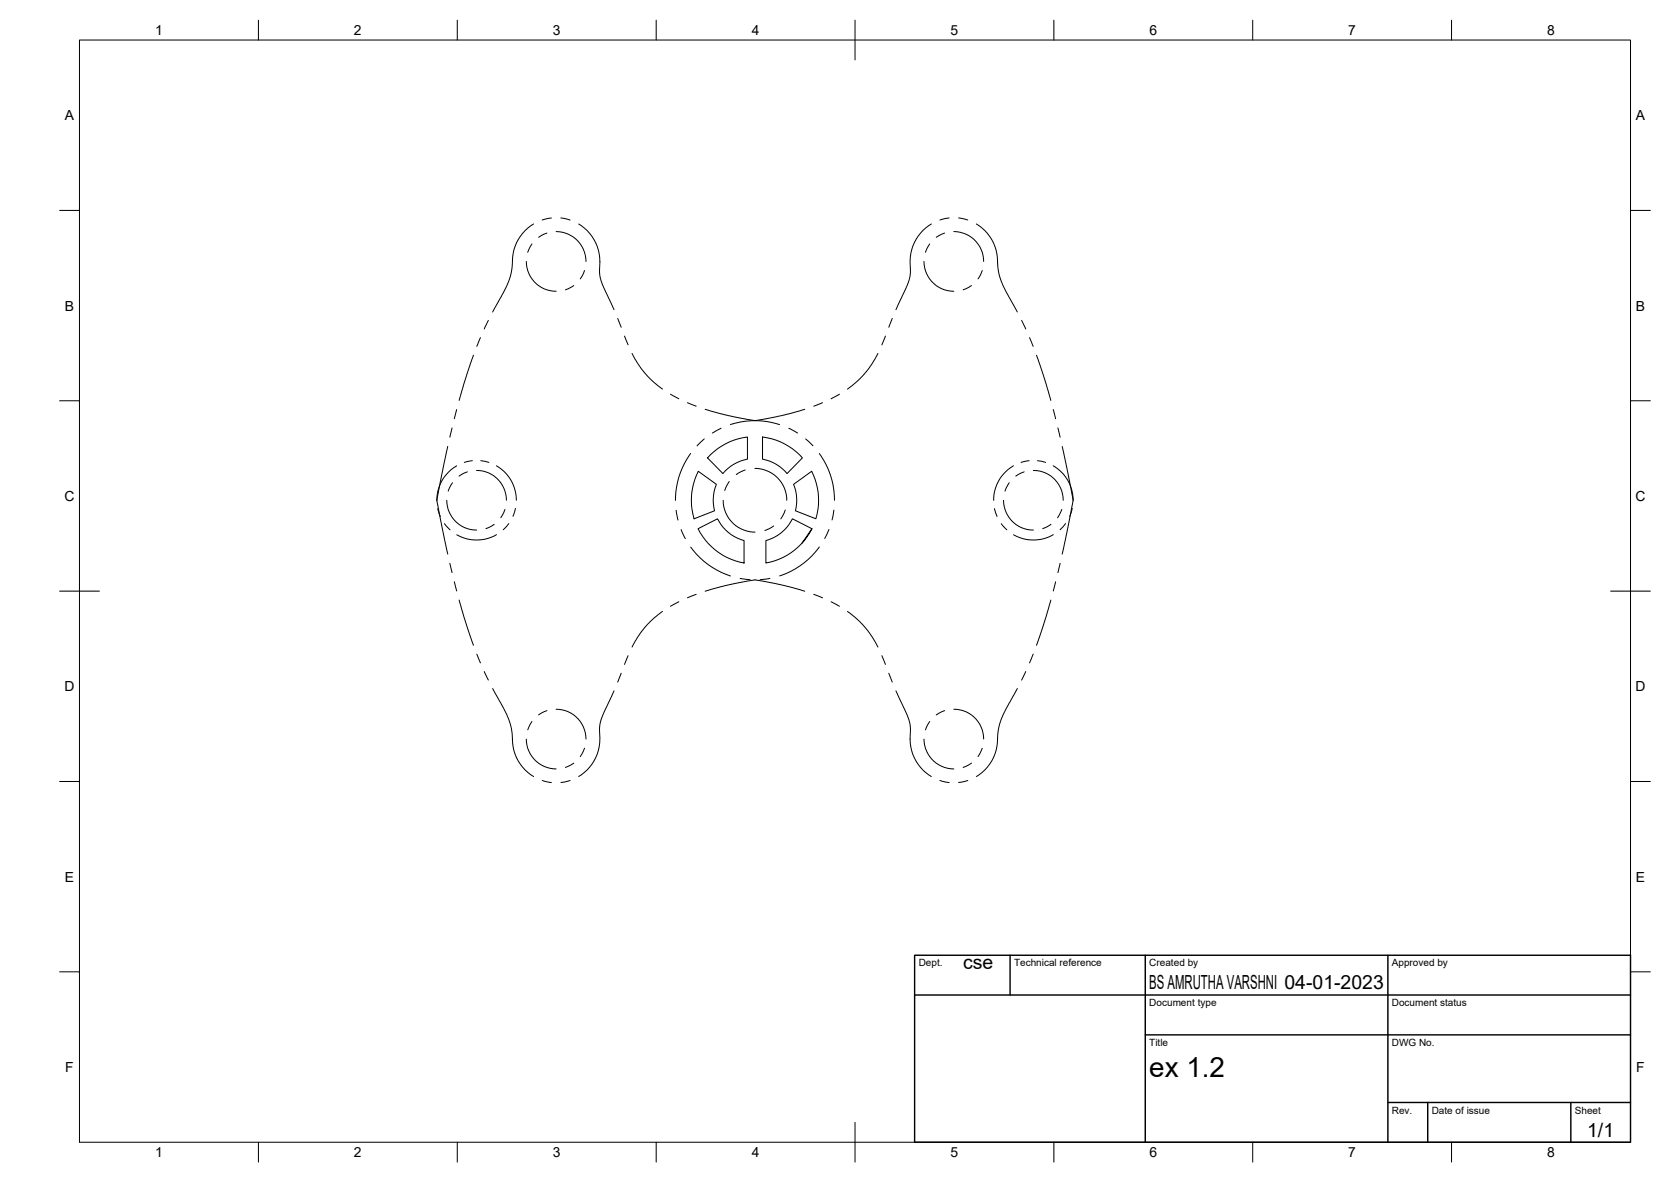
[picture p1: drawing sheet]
<svg xmlns="http://www.w3.org/2000/svg" width="420mm" height="297mm" viewBox="0 0 420 297" stroke-linecap="round" stroke-linejoin="round" font-family="sans-serif">
<!-- layer: Reference -->
<g fill="none" stroke="#000" stroke-width=".25">
<path d="M134.2 56.3a11.4 11.4 0 0 0-5.4 10.6l-.5 2.6-.9 2.5-3.5 6.4M137.5 58.6l-2.1 1M138.6 54.8l-2.3 .5M139.8 58.2a7.5 7.5 0 0 1 7.5 7.5M141 54.8l2.3 .5M145.5 56.3a11.9 11.9 0 0 1 5.2 12l.6 2.8 3.1 6.7M234.2 56.3a11.9 11.9 0 0 0-5.3 12l-.6 2.8-3 6.7M237.5 58.6l-2.1 1M238.6 54.8l-2.3 .5M239.8 58.2a7.5 7.5 0 0 1 7.5 7.5M241 54.8l2.3 .5M245.5 56.3a11.3 11.3 0 0 1 5.4 10.6l.5 2.6 .9 2.5 3.5 6.4"/>
<path d="M132.3 65.7a7.5 7.5 0 0 0 7.5 7.5M133.8 61.3l-1.1 2.1M144.3 71.8l-2.1 1M147 68l-1.1 2.1M232.3 65.7a7.5 7.5 0 0 0 7.5 7.5M233.8 61.3l-1.1 2.1M244.3 71.8l-2.1 1M247 68l-1.1 2.1M119 89.3l-3.6 11.3M120.8 84.8l-.9 2.2M122.8 80.5l-1 2.2M155.3 80l.9 2.2"/>
<path d="M157 84.5l.9 2.2M158.9 88.8l1.6 2.8 1.6 2.1 2 2.1 2.5 2M168.6 99.1l2.1 1.1M211.1 99.1l-2.1 1.1M220.7 88.8l-1.5 2.8-1.6 2.1-2 2.1-2.5 2M222.6 84.5l-.9 2.2M224.3 80l-.8 2.2M256.9 80.5l1 2.2M258.9 84.8l.9 2.2M260.6 89.3l3.6 11.3M112.6 112.2l-2.4 11.9a4.5 4.5 0 0 0 0 3.3l2.4 11.8M113.7 107.5l-.6 2.4"/>
<path d="M114.8 117.1a9.9 9.9 0 0 0-4.9 8.6M114.8 102.9l-.6 2.3M117.5 118.6l-2.1 1.1M118.8 115.8l-2.1 .4M119.8 118.2a7.5 7.5 0 0 1 7.5 7.5M120.9 115.8l2 .4M124.8 117.1a9.9 9.9 0 0 1 5 8.6M172.8 101.2l2.2 .9M173.7 114a19.8 19.8 0 0 0-3.9 11.7M175.6 118.4l4.5 3.3a10.7 10.7 0 0 0-.4 6.7l-5.2 2a16.2 16.2 0 0 1 1.1-12zM177.1 110.3l-1.8 1.7M177.3 102.9l3.9 1.1 4.6 1a12.6 12.6 0 0 0 7.6 .1l5.1-1.1 3.9-1.1"/>
<path d="M178.7 114.2a16.3 16.3 0 0 1 9.2-4.4v5.6a10.6 10.6 0 0 0-6.1 3.6l-3.9-3.9zM181.3 107.6l-2.2 1.2M183.6 106.7a19.9 19.9 0 0 1 12.4 0M187.4 118.1l-2.3 1.2M189.8 117.7a8 8 0 0 1 8 8M191.7 109.8a16 16 0 0 1 10.1 5.3l-3.9 3.9a10.6 10.6 0 0 0-6.2-3.6zM198.3 107.6l2.2 1.2M202.6 110.3l1.8 1.7M206 114a19.9 19.9 0 0 1 3.8 11.7M206.8 101.2l-2.2 .9M254.8 117.1a9.9 9.9 0 0 0-4.9 8.6M257.5 118.6l-2.1 1.1"/>
<path d="M258.8 115.8l-2.1 .4M259.8 118.2a7.5 7.5 0 0 1 7.5 7.5M260.9 115.8l2 .4M264.8 117.1a9.9 9.9 0 0 1 5 8.6M264.8 102.9l.6 2.3M266 107.5l.6 2.4M267.1 112.2l2.7 13.5M110.1 127.8l.6 2M111.8 131.6l1.4 1.5M112.3 125.7a7.5 7.5 0 0 0 7.5 7.5M113.8 121.3l-1.1 2.1M124.2 131.8l-2 1"/>
<path d="M124.8 134.4a10 10 0 0 1-9.9 0M127 128l-1.1 2.1M127.9 131.6l-1.4 1.5M129.6 127.8l-.6 2M170 128.2l.5 2.5M171.3 133.1l1 2.3M173.7 137.5a19.9 19.9 0 0 0 10 7.2M175.5 132.9l4.9-2.5a10.5 10.5 0 0 0 6.7 5.5v5.6a16.1 16.1 0 0 1-11.6-8.6zM181.8 125.7a8 8 0 0 0 8 8M183.4 121l-1.2 2.3M194.5 132.2l-2.2 1.1M197.4 128.2l-1.1 2.2"/>
<path d="M199.5 121.7l4.6-3.3a16 16 0 0 1 1 12l-5.1-2a10.7 10.7 0 0 0-.5-6.7zM204.2 132.9l-5-2.5a10.5 10.5 0 0 1-6.6 5.5v5.6a16.1 16.1 0 0 0 11.6-8.6l-2.5 3.5M206 137.4a19.7 19.7 0 0 1-10 7.3M208.4 133.1l-1 2.2M209.7 128.2l-.5 2.5M250.1 127.8l.6 2M251.8 131.6l1.4 1.5M252.3 125.7a7.5 7.5 0 0 0 7.5 7.5M253.8 121.3l-1.1 2.1M264.2 131.8l-2 1M264.8 134.4a10 10 0 0 1-10 0M267 128l-1.1 2.1"/>
<path d="M267.9 131.6l-1.4 1.5M269.6 127.8l-.6 2M269.8 125.7l-2.7 13.5M113.1 141.6l.6 2.3M114.2 146.2l.6 2.3M115.4 150.8l3.6 11.4M166.6 153.7l-2.5 1.9-2 2.1-1.6 2.2-1.6 2.7M170.7 151.2l-2.1 1.2M175 149.4l-2.2 .8M177.3 148.6l3.9-1.1 4.6-1.1a12.6 12.6 0 0 1 7.6 0l5.1 1.1 3.9 1.1M186.1 145.4l2.5 .3M193.6 145.4l-2.5 .3"/>
<path d="M204.6 149.4l2.2 .8M209 151.2l2.1 1.2M213.1 153.7l2.5 1.9 2 2.1 1.6 2.2 1.5 2.7M264.2 150.8l-3.6 11.4M265.4 146.2l-.6 2.3M266.6 141.6l-.6 2.3M119.9 164.4l.9 2.2M121.8 168.8l1 2.1M123.9 173l3.5 6.4 .9 2.5 .4 2.1a12.5 12.5 0 0 0 4.8 10.7l.7 .4M137.5 178.6l-2.1 1.1M139.8 178.2a7.5 7.5 0 0 1 7.5 7.5M154.4 173.6l-2.9 6.2-.7 2.7a24.1 24.1 0 0 1-.6 7 11.1 11.1 0 0 1-4.7 5.6"/>
<path d="M156.2 169.2l-.9 2.2M157.9 164.8l-.9 2.2M221.7 164.8l.9 2.2M223.5 169.2l.8 2.2M225.3 173.6l2.8 6.2 .8 2.7a24.1 24.1 0 0 0 .6 7 11.1 11.1 0 0 0 4.7 5.6M237.5 178.6l-2.1 1.1M239.8 178.2a7.5 7.5 0 0 1 7.5 7.5M255.8 173l-3.5 6.4-.9 2.5-.5 2.1a12.5 12.5 0 0 1-4.8 10.7l-.6 .4M257.9 168.8l-1 2.1M259.8 164.4l-.9 2.2M132.3 185.7a7.5 7.5 0 0 0 7.5 7.5M133.8 181.3l-1.1 2.1"/>
<path d="M136.3 196.1l2.3 .6M143.3 196.1l-2.3 .5M144.3 191.8l-2.1 1.1M147 188l-1.1 2.1M232.3 185.7a7.5 7.5 0 0 0 7.5 7.5M233.8 181.3l-1.1 2.1M236.3 196.1l2.4 .6M243.4 196.1l-2.4 .5M244.3 191.8l-2.1 1.1M247 188l-1.1 2.1"/>
</g>
<!-- layer: BORDER -->
<g fill="none" stroke="#000" stroke-width=".25">
<path d="M20 10.1h390v276.9h-390zM65 5.1v5M115 5.1v5M165 5.1v5M215 5.1v10M265 5.1v5M315 5.1v5M365 5.1v5M15 52.9h5M410 52.9h5M15 100.7h5M410 100.7h5"/>
<path d="M15 148.6h10M405 148.6h10M15 196.4h5M410 196.4h5M15 244.2h5M410 244.2h5M65 287v5M115 287v5M165 287v5M215 282.1v9.9M265 287v5M315 287v5"/>
<path d="M365 287v5"/>
</g>
<!-- layer: TITLEBLOCK -->
<path d="M230 240.1h180v46.9h-180zM230 250h180M254 240.1v9.9M288 240.1v46.9M349 240.1v46.9M288 260.1h122M349 277.1h61M359 277.1v9.9M395 277.1v9.9" fill="none" stroke="#000" stroke-width=".36"/>
<text font-size="7" x="289" y="270.6">ex 1.2</text>
<g font-size="4.9">
<text x="242.2" y="243.6">cse</text>
<text x="289" y="248.5">BS AMRUTHA VARSHNI 04-01-2023</text>
<text x="399.1" y="285.7">1/1</text>
</g>
<g font-size="3.5">
<text x="39" y="8.8">1</text>
<text x="89" y="8.8">2</text>
<text x="139" y="8.8">3</text>
<text x="189" y="8.8">4</text>
<text x="239" y="8.8">5</text>
<text x="289" y="8.8">6</text>
<text x="339" y="8.8">7</text>
<text x="389" y="8.8">8</text>
<text x="16.3" y="30.2">A</text>
<text x="411.3" y="30.2">A</text>
<text x="16.3" y="78">B</text>
<text x="411.3" y="78">B</text>
<text x="16.2" y="125.9">C</text>
<text x="411.2" y="125.9">C</text>
<text x="16.2" y="173.7">D</text>
<text x="411.2" y="173.7">D</text>
<text x="16.3" y="221.6">E</text>
<text x="411.3" y="221.6">E</text>
<text x="16.4" y="269.4">F</text>
<text x="411.4" y="269.4">F</text>
<text x="39" y="290.8">1</text>
<text x="89" y="290.8">2</text>
<text x="139" y="290.8">3</text>
<text x="189" y="290.8">4</text>
<text x="239" y="290.8">5</text>
<text x="289" y="290.8">6</text>
<text x="339" y="290.8">7</text>
<text x="389" y="290.8">8</text>
</g>
<g font-size="2.5">
<text x="231" y="242.9">Dept.</text>
<text x="255" y="242.9">Technical reference</text>
<text x="289" y="242.9">Created by</text>
<text x="350" y="242.9">Approved by</text>
<text x="289" y="252.8">Document type</text>
<text x="350" y="252.8">Document status</text>
<text x="289" y="262.9">Title</text>
<text x="350" y="262.9">DWG No.</text>
<text x="350" y="279.9">Rev.</text>
<text x="360" y="279.9">Date of issue</text>
<text x="396" y="279.9">Sheet</text>
</g>
</svg>
